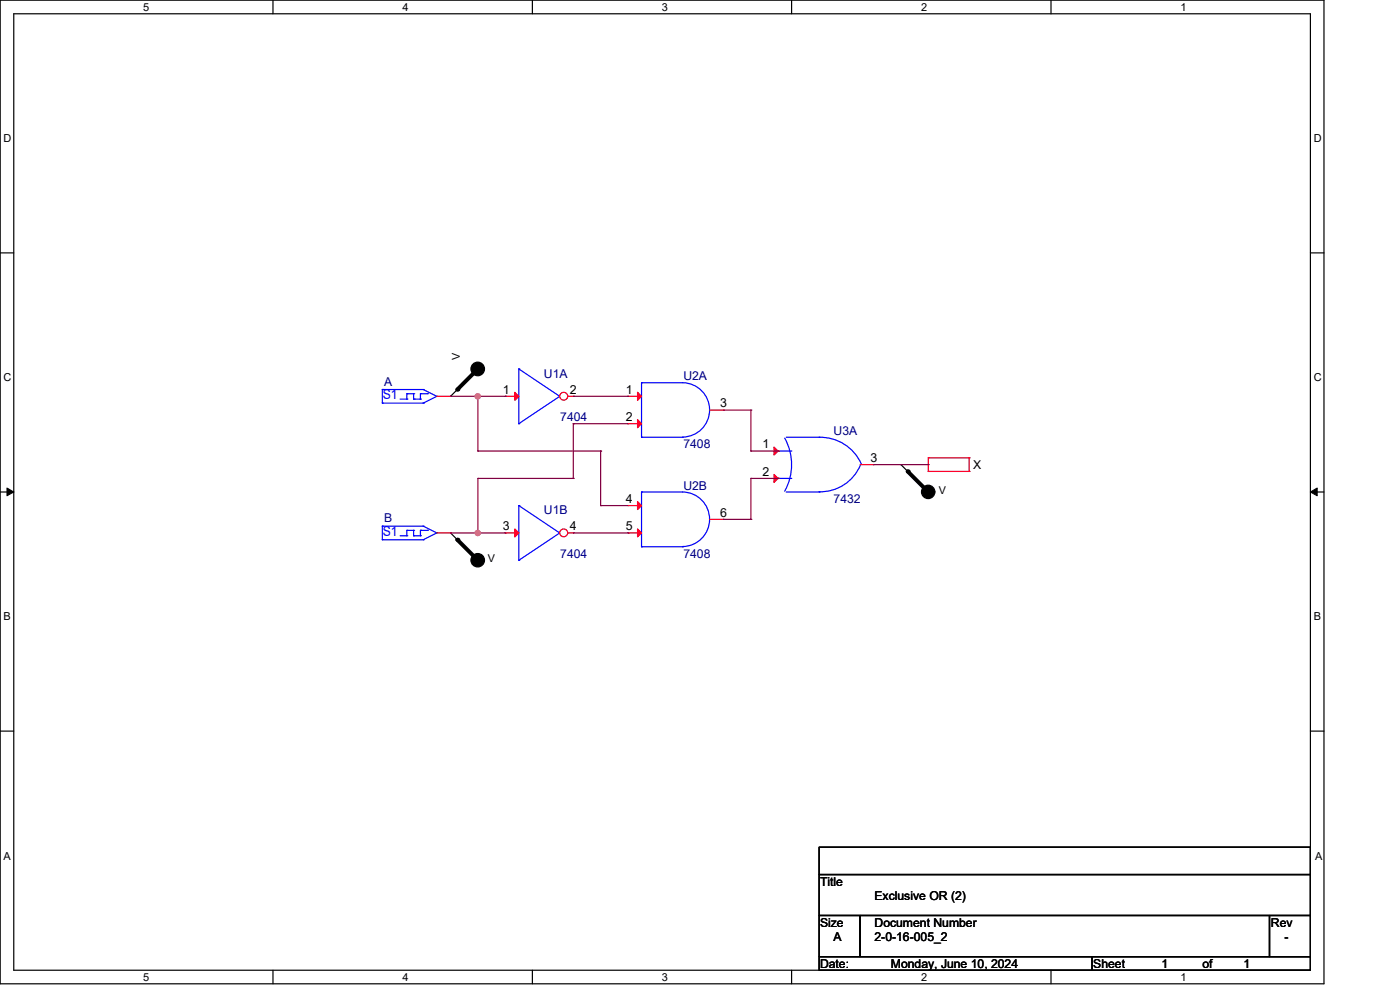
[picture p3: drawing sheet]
<svg xmlns="http://www.w3.org/2000/svg" width="297mm" height="210mm" viewBox="0 0 297 210" stroke-linecap="round" stroke-linejoin="round" font-family="sans-serif">
<g fill="none" stroke="#000" stroke-width=".25">
<path d="M0 0h280.6v208.4h-280.6zM2.9 2.9h274.8v202.6h-274.8zM57.8 0v2.9M112.8 0v2.9M167.8 0v2.9M222.7 0v2.9M0 53.6h2.9M277.7 53.6h2.9M101.3 78.1l-5.8 5.8M95.5 83.9h.1M190.9 98.4h.1M190.9 98.4l5.8 5.8"/>
<path d="M0 104.2h2.9M95.5 112.9h.1M95.5 112.9l5.8 5.8M277.7 104.2h2.9M0 154.9h2.9M277.7 154.9h2.9M173.6 179.4h104.1v5.8h-104.1zM173.6 185.2h104.1v8.7h-104.1zM173.6 193.9h8.7v8.7h-8.7zM182.3 193.9h86.7v8.7h-86.7zM269 193.9h8.7v8.7h-8.7zM57.8 205.5v2.9"/>
<path d="M112.8 205.5v2.9M167.8 205.5v2.9M173.6 202.6h57.8v2.9h-57.8zM222.7 205.5v2.9M231.4 202.6h46.3v2.9h-46.3z"/>
</g>
<path d="M1.5 103.4l1.4 .8-1.4 .8zM277.7 104.2l1.4-.8v1.6z" fill="#000" stroke="#000" stroke-width=".21"/>
<g fill="none" stroke="#f00" stroke-width=".25">
<path d="M92.6 83.9h2.9M95.5 83.9h.1M107 83.9h.1M107 83.9h2.9M133.1 83.9h.1M133.1 89.7h.1M133.1 83.9h2.9M133.1 89.7h2.9M150.4 86.9h2.9M153.3 86.9h.1M164.9 95.5h.1M182.3 98.4h2.8"/>
<path d="M185.1 98.4h.1M196.7 99.9h.1M196.7 97h.1M196.7 97h8.7M196.7 99.9h8.7M196.7 97v2.9M205.4 97h.1M205.4 99.9h.1M205.4 97v2.9M92.6 112.9h2.9M95.5 112.9h.1M164.9 101.3h.1"/>
</g>
<g fill="#000" stroke="#000" stroke-width=".25">
<circle cx="101.2" cy="78.1" r="1.44"/>
<circle cx="101.2" cy="118.7" r="1.43"/>
<circle cx="196.7" cy="104.2" r="1.42"/>
</g>
<path d="M101.3 78.1l-4.4 4.4M192.4 99.9l4.3 4.3M96.9 114.3l4.4 4.4" fill="none" stroke="#000" stroke-width=".85"/>
<g fill="#000">
<circle cx="96.9" cy="82.5" r=".42"/>
<circle cx="192.4" cy="99.9" r=".42"/>
<circle cx="96.9" cy="114.3" r=".42"/>
</g>
<g fill="none" stroke="#00f" stroke-width=".25">
<path d="M109.9 78.1h.1M109.9 78.1v11.6M109.9 78.1l8.7 5.8M81 82.5h.1M81 85.4h.1M81 82.5v2.9M81 85.4h8.7M81 82.5h8.7M84.8 84.5h1.4M86.2 83.4h.1M86.2 84.5h.1M86.2 83.4v1.1"/>
<path d="M86.2 83.4h1.5M87.7 83.4h.1M87.7 84.5h.1M87.7 83.4v1.1M87.7 84.5h1.4M89.1 84.5h.1M89.1 83.4h.1M89.1 83.4v1.1M89.1 83.4h1.5M89.7 85.4h.1M89.7 82.5h.1M89.7 82.5l2.9 1.4"/>
<path d="M90.6 83.4h.1M92.6 83.9h.1M92.6 83.9l-2.9 1.5M109.9 89.7h.1M118.6 83.9h.1M118.6 83.9l-8.7 5.8M136 92.6h.1M136 81.1h8.7a5.8 5.8 0 0 1 5.7 5.7 5.8 5.8 0 0 1-5.7 5.8M136 81.1h.1M136 92.6h8.7M136 81.1v11.5M144.7 92.6h.1"/>
<path d="M164.9 95.5h.1M164.9 95.5h2.9M166.3 92.8a11.6 11.6 0 0 1 0 11.2M166.6 92.6h7M173.6 92.6a9.5 9.5 0 0 1 8.9 5.7M173.6 92.6h.1M182.4 98.5a9.2 9.2 0 0 1-8.8 5.7M81 111.4h.1M81 114.3h.1M81 114.3h8.7M81 111.4h8.7M81 111.4v2.9"/>
<path d="M84.8 113.5h1.4M86.2 112.3h.1M86.2 113.5h.1M86.2 112.3v1.2M86.2 112.3h1.5M87.7 112.3h.1M87.7 113.5h.1M87.7 113.5h1.4M87.7 112.3v1.2M89.1 113.5h.1M89.1 112.3h.1M89.1 112.3h1.5"/>
<path d="M89.1 112.3v1.2M89.7 114.3h.1M89.7 111.4h.1M89.7 111.4l2.9 1.5M90.6 112.3h.1M92.6 112.9h.1M92.6 112.9l-2.9 1.4M164.9 101.3h.1M164.9 101.3h2.9M166.6 104.2h7M173.6 104.2h.1"/>
</g>
<g fill="#f00" stroke="#f00" stroke-width=".25">
<path d="M164 94.7l.9 .8-.9 .9z"/>
<path d="M164 100.5l.9 .8-.9 .9z"/>
<path d="M135.1 83.1l.9 .8-.9 .9z"/>
<path d="M135.1 88.9l.9 .8-.9 .9z"/>
<path d="M109.1 83.1l.8 .8-.8 .9z"/>
</g>
<circle cx="119.5" cy="83.9" r=".84" fill="#fff" stroke="#f00" stroke-width=".25"/>
<path d="M120.3 83.9h1.2M121.5 83.9h.1M107 112.9h.1M107 112.9h2.9M133.1 107.1h.1M133.1 112.9h.1M133.1 107.1h2.9M133.1 112.9h2.9M150.4 110h2.9M153.3 110h.1" fill="none" stroke="#f00" stroke-width=".25"/>
<path d="M109.9 118.7h.1M109.9 107.1h.1M109.9 107.1v11.6M109.9 107.1l8.7 5.8M118.6 112.9h.1M118.6 112.9l-8.7 5.8M136 115.8h.1M136 104.2h8.7a5.8 5.8 0 0 1 5.7 5.8 5.8 5.8 0 0 1-5.7 5.8M136 104.2h.1M136 104.2v11.6M136 115.8h8.7M144.7 115.8h.1" fill="none" stroke="#00f" stroke-width=".25"/>
<g fill="#f00" stroke="#f00" stroke-width=".25">
<path d="M135.1 106.2l.9 .9-.9 .8z"/>
<path d="M135.1 112l.9 .9-.9 .8z"/>
<path d="M109.1 112l.8 .9-.8 .8z"/>
</g>
<circle cx="119.5" cy="112.9" r=".84" fill="#fff" stroke="#f00" stroke-width=".25"/>
<path d="M120.3 112.9h1.2M121.5 112.9h.1" fill="none" stroke="#f00" stroke-width=".25"/>
<g fill="none" stroke="#800040" stroke-width=".25">
<path d="M95.5 83.9h11.5M101.3 83.9h.1M101.3 95.5h.1M101.3 95.5h26M101.3 83.9v11.6M107 83.9h.1M121.5 89.7h.1M121.5 83.9h11.6M121.5 89.7v11.6M121.5 89.7h11.6M127.3 95.5h.1M127.3 95.5v11.6"/>
<path d="M133.1 83.9h.1M153.3 86.9h5.8M159.1 86.9h.1M159.1 95.5h.1M159.1 86.9v8.6M159.1 95.5h5.8M164.9 95.5h.1M185.1 98.4h11.6M196.7 98.4h.1M95.5 112.9h11.5M101.3 112.9h.1M101.3 101.3h.1"/>
<path d="M101.3 101.3h20.2M101.3 101.3v11.6M107 112.9h.1M121.5 101.3h.1M121.5 112.9h11.6M127.3 107.1h.1M127.3 107.1h5.8M133.1 112.9h.1M153.3 110h5.8M159.1 110h.1M159.1 101.3h.1M159.1 101.3v8.7"/>
<path d="M159.1 101.3h5.8M164.9 101.3h.1"/>
</g>
<g fill="#f0f" stroke="#f0f" stroke-width=".25">
<circle cx="101.2" cy="112.9" r=".55"/>
<circle cx="101.2" cy="83.9" r=".55"/>
</g>
<g font-size="2.9" fill="#00f">
<text x="81.1" y="84.5">S1</text>
<text x="81.1" y="113.5">S1</text>
</g>
<g font-size="2.6" fill="#000080">
<text x="81.4" y="81.7">A</text>
<text x="115.3" y="80">U1A</text>
<text x="144.8" y="80.5">U2A</text>
<text x="118.7" y="89.2">7404</text>
<text x="144.8" y="95">7408</text>
<text x="176.7" y="92.1">U3A</text>
<text x="144.8" y="103.7">U2B</text>
<text x="176.7" y="106.6">7432</text>
<text x="81.4" y="110.7">B</text>
<text x="115.3" y="108.9">U1B</text>
<text x="118.7" y="118.2">7404</text>
<text x="144.8" y="118.2">7408</text>
</g>
<g font-size="2.6">
<text x="106.6" y="83.4">1</text>
<text x="120.8" y="83.4">2</text>
<text x="132.6" y="83.4">1</text>
<text x="132.6" y="89.2">2</text>
<text x="152.6" y="86.3">3</text>
<text x="161.6" y="95">1</text>
<text x="161.6" y="100.8">2</text>
<text x="184.5" y="97.8">3</text>
<text x="206.2" y="99.4">X</text>
<text x="132.6" y="106.5">4</text>
<text x="106.6" y="112.3">3</text>
<text x="120.8" y="112.3">4</text>
<text x="132.6" y="112.3">5</text>
<text x="152.6" y="109.4">6</text>
<text x="173.8" y="187.7">Title</text>
<text x="185.3" y="190.6">Exclusive OR (2)</text>
<text x="173.8" y="196.3">Size</text>
<text x="185.3" y="196.3">Document Number</text>
<text x="269.3" y="196.3">Rev</text>
<text x="176.7" y="199.3">A</text>
<text x="185.3" y="199.3">2-0-16-005_2</text>
<text x="272.2" y="199.3">-</text>
<text x="173.8" y="205.1">Date:</text>
<text x="188.8" y="205.1">Monday, June 10, 2024</text>
<text x="231.7" y="205.1">Sheet</text>
<text x="246.2" y="205.1">1</text>
<text x="254.8" y="205.1">of</text>
<text x="263.5" y="205.1">1</text>
</g>
<g font-size="2.3">
<text x="30.4" y="2.2">5</text>
<text x="85.3" y="2.2">4</text>
<text x="140.3" y="2.2">3</text>
<text x="195.2" y="2.2">2</text>
<text x="250.2" y="2.2">1</text>
<text x=".8" y="30.1">D</text>
<text x="278.4" y="30.1">D</text>
<text x="97.4" y="76.2" transform="rotate(-90 97.4 76.2)">V</text>
<text x=".8" y="80.8">C</text>
<text x="278.4" y="80.8">C</text>
<text x="199" y="104.6">V</text>
<text x="103.4" y="119.1">V</text>
<text x=".8" y="131.4">B</text>
<text x="278.4" y="131.4">B</text>
<text x=".8" y="182.2">A</text>
<text x="278.7" y="182.2">A</text>
<text x="30.4" y="207.7">5</text>
<text x="85.3" y="207.7">4</text>
<text x="140.3" y="207.7">3</text>
<text x="195.2" y="207.7">2</text>
<text x="250.2" y="207.7">1</text>
</g>
</svg>
